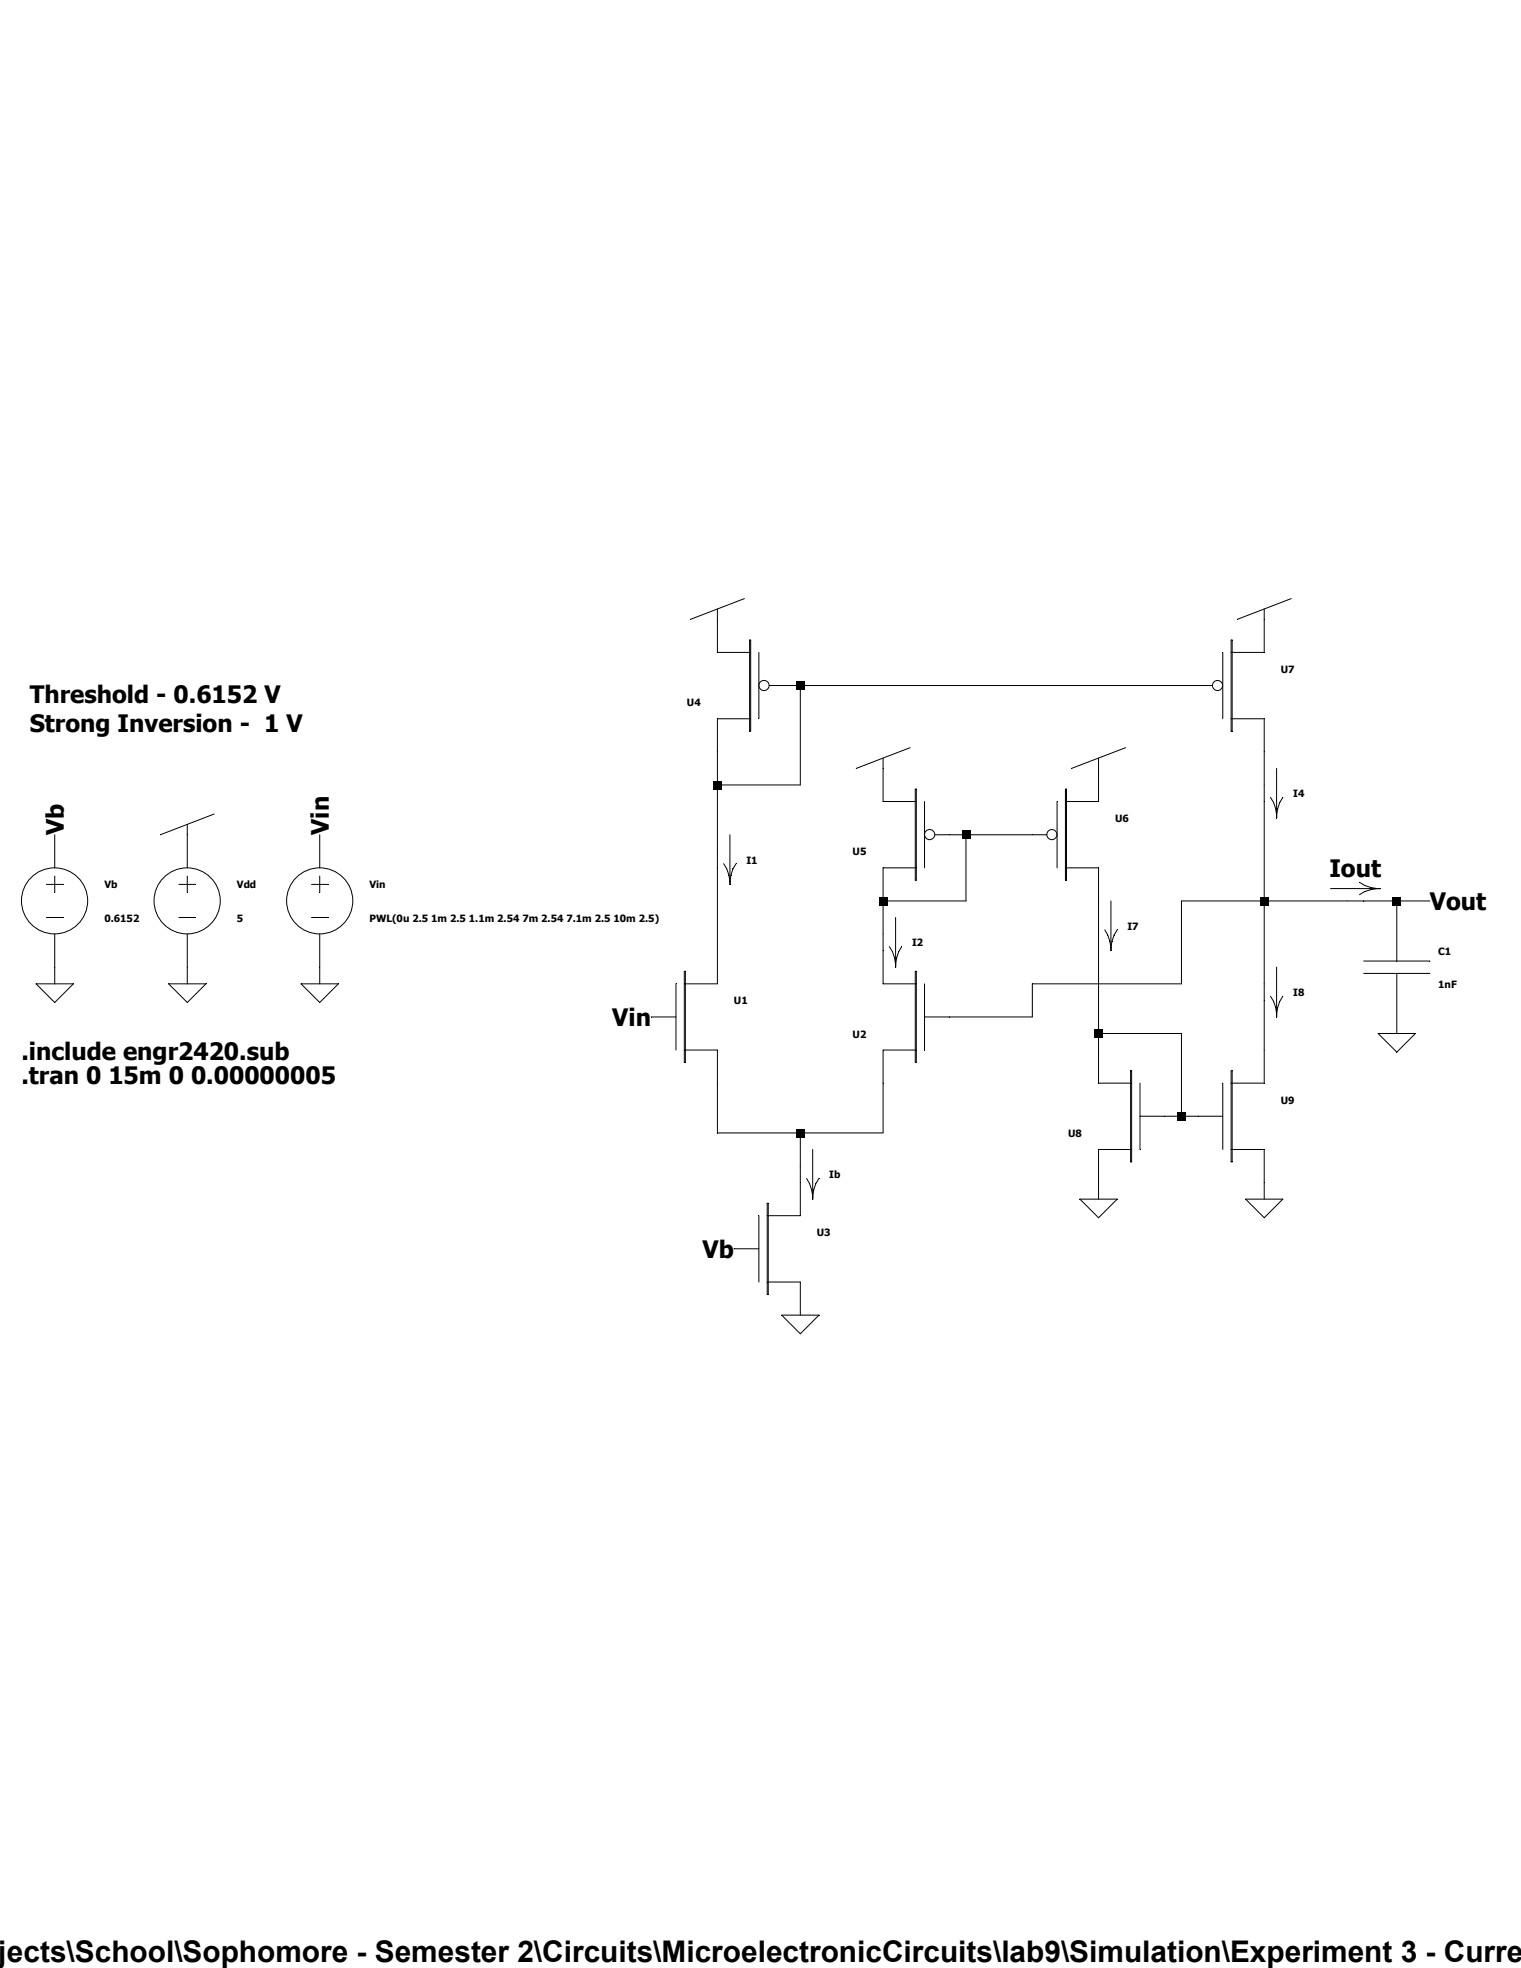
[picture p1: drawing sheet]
<svg xmlns="http://www.w3.org/2000/svg" width="216mm" height="279mm" viewBox="0 0 216 279" stroke-linecap="round" stroke-linejoin="round" font-family="sans-serif">
<g fill="none" stroke="#000" stroke-width=".14">
<path d="M101.8 86.5v6.1h4.8M105.7 85l-7.7 2.9M106.4 90.9h.2v12.9h-.2zM107.7 92.6v9.4M109.2 97.3h62.9M113.6 97.3v14.1h-11.8M173.6 92.6v9.4M174.8 90.9h.1v12.9h-.1zM179.5 86.5v6.1h-4.7M183.3 85l-7.7 2.9M7.8 118.5v4.7M26.6 117v6.2"/>
<path d="M30.4 115.6l-7.6 2.9M45.4 118.5v4.7M103.6 118.5v7.1M106.6 102h-4.8v37.7h-4.7M125.3 107.6v6.2h4.8M129.2 106.2l-7.7 2.9M129.9 112h.2v13h-.2zM131.2 113.8v9.4M132.7 118.5h15.9M137.1 118.5v9.4h-11.8M150.1 113.8v9.4M151.2 112h.2v13h-.2z"/>
<path d="M155.9 107.6v6.2h-4.7M159.8 106.2l-7.7 2.9M174.8 102h4.7v51.8h-4.7M180.3 113.2l.5 .7 .3 .9 .1 .9 .2-.9 .3-.9 .4-.7M181.2 109.1v7M5.1 139.7h5.3l-2.6 2.6zM6.6 125.6h2.3M6.6 130.3h2.3M7.8 124.4v2.3M7.8 132.6v7.1M23.9 139.7h5.3l-2.6 2.6zM25.4 125.6h2.3"/>
<path d="M25.4 130.3h2.3M26.6 124.4v2.3M26.6 132.6v7.1M42.7 139.7h5.3l-2.6 2.6zM44.2 125.6h2.4M44.2 130.3h2.4M45.4 124.4v2.3M45.4 132.6v7.1M95.9 139.7v9.4M97.1 137.9h.2v12.9h-.2zM102.7 122.6l.5 .8 .3 .8 .1 .9 .4-1.7 .5-.8M126.2 134.4l.5 .7 .3 .9 .1 .9 .2-.9 .3-.9 .4-.7"/>
<path d="M127.1 130.3v7M129.9 137.9h.2v12.9h-.2zM130.1 123.2h-4.8v16.5h4.8M131.2 139.7v9.4M151.2 123.2h4.7v30.6h4.7M156.8 132l.4 .8 .5 1.7 .4-1.7 .5-.8M157.7 127.9v7.1M181.2 137.3v7.1M188.9 126.2h7M193 125.3l.7 .4 .9 .3 .9 .2-1.8 .4-.7 .4M193.6 136.4h9.4M193.6 138.2h9.4"/>
<path d="M198.3 127.9v8.5M198.3 138.2v8.5M203 127.9h-35.3v11.8h-21.2v4.7h-15.3M92.4 144.4h3.5M97.1 149.1h4.7v11.7h23.5v-11.7h4.8M155.9 146.7h11.8v11.8M160.5 152h.1v13h-.1zM161.8 158.5h11.8M161.8 153.8v9.4M173.6 153.8v9.4M174.8 152h.1v13h-.1zM182.1 141.4l-.4 .8-.3 .8-.2 .9-.1-.9-.3-.8-.5-.8"/>
<path d="M195.6 146.7h5.3l-2.6 2.7zM104.2 177.3h3.5M107.7 172.6v9.4M108.9 170.8h.2v13h-.2zM113.6 160.8v11.8h-4.7M114.5 167.3l.4 .7 .5 1.8 .4-1.8 .4-.7M115.4 163.2v7M153.3 170.2h5.3l-2.7 2.7zM160.6 163.2h-4.7v7M174.8 163.2h4.7v7M176.8 170.2h5.3l-2.6 2.7zM108.9 182h4.7v4.7"/>
<path d="M111 186.7h5.2l-2.6 2.7z"/>
<circle cx="108.5" cy="97.3" r=".73"/>
<circle cx="172.8" cy="97.3" r=".72"/>
<circle cx="132" cy="118.5" r=".73"/>
<circle cx="149.3" cy="118.5" r=".72"/>
<circle cx="7.8" cy="127.9" r="4.7"/>
<circle cx="26.6" cy="127.9" r="4.7"/>
<circle cx="45.4" cy="127.9" r="4.7"/>
</g>
<path d="M113 96.7h1.2v1.2h-1.2zM101.2 110.8h1.2v1.3h-1.2zM136.5 117.9h1.2v1.2h-1.2zM124.8 127.3h1.2v1.2h-1.2zM178.9 127.3h1.2v1.2h-1.2zM197.7 127.3h1.2v1.2h-1.2zM155.3 146.1h1.2v1.2h-1.2zM167.1 157.9h1.2v1.2h-1.2zM113 160.3h1.2v1.2h-1.2z" fill="#000"/>
<text font-size="4.2" x="-.2" y="278.6">jects\School\Sophomore - Semester 2\Circuits\MicroelectronicCircuits\lab9\Simulation\Experiment 3 - Curre</text>
<g font-size="3.4">
<text x="4.2" y="99.9">Threshold - 0.6152 V</text>
<text x="4.2" y="104">Strong Inversion - 1 V</text>
<text x="9.1" y="118.5" transform="rotate(-90 9.1 118.5)">Vb</text>
<text x="46.7" y="118.5" transform="rotate(-90 46.7 118.5)">Vin</text>
<text x="188.7" y="124.6">Iout</text>
<text x="203" y="129.3">Vout</text>
<text x="86.9" y="145.7">Vin</text>
<text x="3" y="150.4">.include engr2420.sub</text>
<text x="3" y="154">.tran 0 15m 0 0.00000005</text>
<text x="99.7" y="178.6">Vb</text>
</g>
<g font-size="1.4">
<text x="181.8" y="95.5">U7</text>
<text x="97.5" y="100.3">U4</text>
<text x="183.6" y="113.2">I4</text>
<text x="158.3" y="116.7">U6</text>
<text x="106" y="122.6">I1</text>
<text x="121" y="121.4">U5</text>
<text x="14.8" y="130.8">0.6152</text>
<text x="14.8" y="126.1">Vb</text>
<text x="33.6" y="130.8">5</text>
<text x="33.6" y="126.1">Vdd</text>
<text x="52.5" y="130.8">PWL(0u 2.5 1m 2.5 1.1m 2.54 7m 2.54 7.1m 2.5 10m 2.5)</text>
<text x="52.5" y="126.1">Vin</text>
<text x="129.5" y="134.4">I2</text>
<text x="160" y="132">I7</text>
<text x="204.2" y="135.5">C1</text>
<text x="104.2" y="142.6">U1</text>
<text x="183.6" y="141.4">I8</text>
<text x="204.2" y="140.3">1nF</text>
<text x="121" y="147.3">U2</text>
<text x="151.6" y="161.4">U8</text>
<text x="181.8" y="156.7">U9</text>
<text x="117.7" y="167.3">Ib</text>
<text x="116" y="175.5">U3</text>
</g>
</svg>
